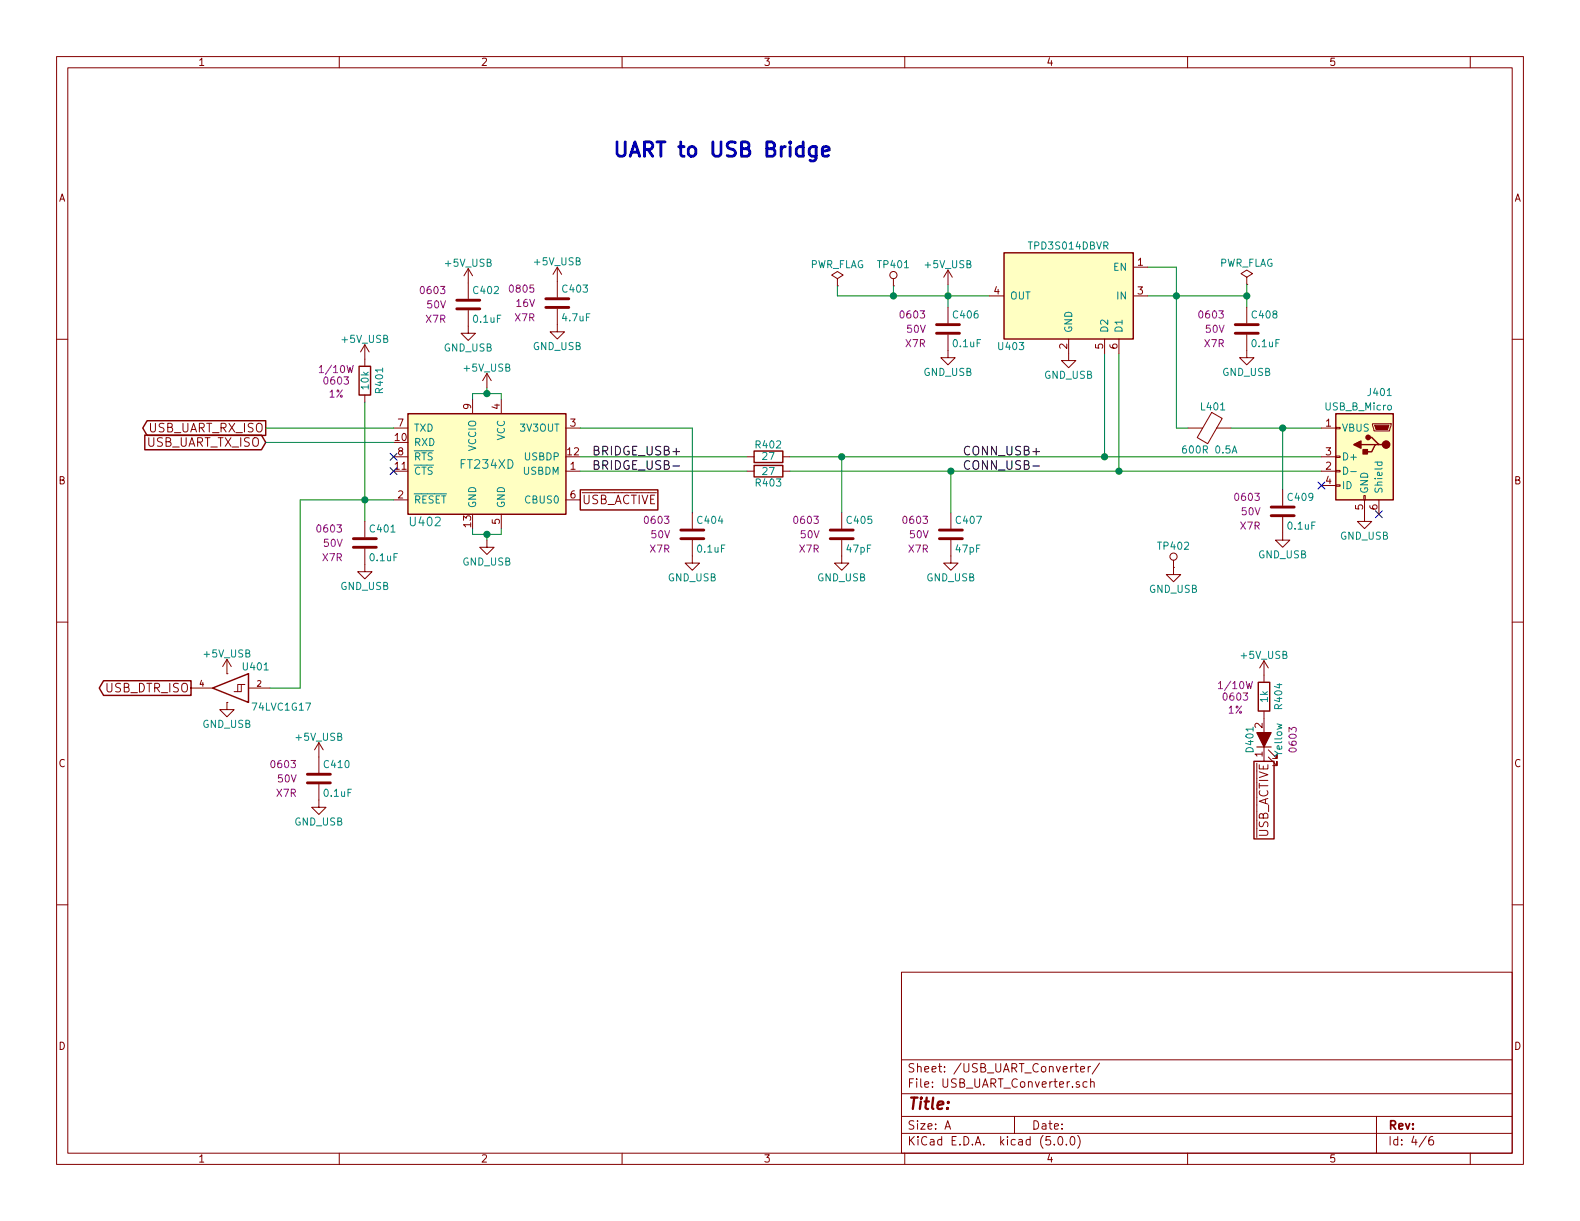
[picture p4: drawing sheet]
EESchema Schematic File Version 4
LIBS:mTouch_Test-cache
EELAYER 26 0
EELAYER END
$Descr A 11000 8500
encoding utf-8
Sheet 4 6
Title ""
Date ""
Rev ""
Comp ""
Comment1 ""
Comment2 ""
Comment3 ""
Comment4 ""
$EndDescr
Text GLabel 8800 5300 3    60   UnSpc ~ 0
~USB_ACTIVE
Wire Wire Line
	8190 2980 8270 2980
Wire Wire Line
	8190 1860 8190 2060
Wire Wire Line
	7990 2060 8190 2060
Wire Wire Line
	7990 1860 8190 1860
Connection ~ 8190 2060
Wire Wire Line
	7690 2460 7690 3180
Wire Wire Line
	7790 2460 7790 3280
Wire Wire Line
	8680 2060 8680 2140
Wire Wire Line
	6890 2060 6600 2060
Wire Wire Line
	6600 1980 6600 2060
Connection ~ 6600 2060
NoConn ~ 9600 3580
Wire Wire Line
	8190 2060 8190 2980
Wire Wire Line
	8190 2060 8680 2060
Wire Wire Line
	6600 2060 6600 2140
Text GLabel 1850 2980 0    60   Output ~ 0
USB_UART_RX_ISO
Text GLabel 1850 3080 0    60   Input ~ 0
USB_UART_TX_ISO
$Comp
L Custom_Library:FT234XD U402
U 1 1
P 3390 3230
F 0 "U402" H 3940 2830 60  0000 R CNN
F 1 "FT234XD" H 3390 3230 60  0000 C CNN
F 2 "Housings_DFN_QFN:DFN-12-1EP_3x3mm_Pitch0.45mm" H 3390 3630 60  0001 C CNN
F 3 "http://www.ftdichip.com/Support/Documents/DataSheets/ICs/DS_FT234XD.pdf" H 3390 3630 60  0001 C CNN
F 4 "768-1178-1-ND" H 4040 2930 60  0001 C CNN "Digi-Key PN"
	1    3390 3230
	-1   0    0    -1  
$EndComp
Wire Wire Line
	3390 2740 3290 2740
Wire Wire Line
	3290 2740 3290 2780
Wire Wire Line
	3390 2700 3390 2740
Wire Wire Line
	3390 2740 3490 2740
Wire Wire Line
	3490 2740 3490 2780
Connection ~ 3390 2740
Wire Wire Line
	7690 3180 9200 3180
$Comp
L Device:Ferrite_Bead L401
U 1 1
P 8420 2980
F 0 "L401" V 8270 3005 50  0000 C CNN
F 1 "600R 0.5A" V 8570 2980 50  0000 C CNN
F 2 "Inductors_SMD:L_0603" V 8350 2980 50  0001 C CNN
F 3 "~" H 8420 2980 50  0001 C CNN
F 4 "732-1593-1-ND" V 8420 2980 50  0001 C CNN "Digi-Key PN"
	1    8420 2980
	0    1    1    0   
$EndComp
Wire Wire Line
	8930 3410 8930 2980
Wire Wire Line
	8930 2980 8570 2980
Wire Wire Line
	7790 3280 9200 3280
Wire Wire Line
	8930 2980 9200 2980
Connection ~ 8930 2980
Wire Wire Line
	1850 2980 2740 2980
Wire Wire Line
	1850 3080 2740 3080
Text GLabel 4040 3480 2    60   UnSpc ~ 0
~USB_ACTIVE
Wire Wire Line
	4820 3570 4820 2980
Wire Wire Line
	4820 2980 4040 2980
NoConn ~ 2740 3180
NoConn ~ 2740 3280
$Comp
L Device:R R?
U 1 1
P 5350 3180
AR Path="/5A2D2FD2/5B526C2E" Ref="R?"  Part="1" 
AR Path="/5A0A8BD0/5B526C2E" Ref="R?"  Part="1" 
AR Path="/5B6F6CF0/5B526C2E" Ref="R402"  Part="1" 
F 0 "R402" V 5430 3180 50  0000 C CNN
F 1 "27" V 5350 3180 50  0000 C CNN
F 2 "Resistors_SMD:R_0603" V 5280 3180 50  0001 C CNN
F 3 "" V 5430 3180 50  0001 C CNN
F 4 "1%" V 5090 3180 50  0001 C CNN "Tolerance"
F 5 "1/10W" V 5250 3180 50  0001 C CNN "Wattage"
F 6 "0603" V 5170 3180 50  0001 C CNN "display_footprint"
F 7 "P27.0HCT-ND" H 0   0   50  0001 C CNN "Digi-Key PN"
	1    5350 3180
	0    -1   -1   0   
$EndComp
$Comp
L Device:R R?
U 1 1
P 5350 3280
AR Path="/5A2D2FD2/5B5274F9" Ref="R?"  Part="1" 
AR Path="/5A0A8BD0/5B5274F9" Ref="R?"  Part="1" 
AR Path="/5B6F6CF0/5B5274F9" Ref="R403"  Part="1" 
F 0 "R403" V 5430 3280 50  0000 C CNN
F 1 "27" V 5350 3280 50  0000 C CNN
F 2 "Resistors_SMD:R_0603" V 5280 3280 50  0001 C CNN
F 3 "" V 5430 3280 50  0001 C CNN
F 4 "1%" V 5090 3280 50  0001 C CNN "Tolerance"
F 5 "1/10W" V 5250 3280 50  0001 C CNN "Wattage"
F 6 "0603" V 5170 3280 50  0001 C CNN "display_footprint"
F 7 "P27.0HCT-ND" H 0   0   50  0001 C CNN "Digi-Key PN"
	1    5350 3280
	0    1    1    0   
$EndComp
Wire Wire Line
	5200 3180 4040 3180
Wire Wire Line
	5200 3280 4040 3280
Wire Wire Line
	3390 3760 3390 3720
Wire Wire Line
	3390 3720 3490 3720
Wire Wire Line
	3490 3720 3490 3680
Wire Wire Line
	3390 3720 3290 3720
Wire Wire Line
	3290 3720 3290 3680
Connection ~ 3390 3720
Wire Wire Line
	5500 3180 5860 3180
Connection ~ 7690 3180
Wire Wire Line
	7790 3280 6620 3280
Connection ~ 7790 3280
Wire Wire Line
	5860 3570 5860 3180
Connection ~ 5860 3180
Wire Wire Line
	5860 3180 7690 3180
Wire Wire Line
	6620 3570 6620 3280
Connection ~ 6620 3280
Wire Wire Line
	6620 3280 5500 3280
Wire Wire Line
	2740 3480 2540 3480
Wire Wire Line
	2540 3480 2540 3630
Wire Wire Line
	2540 2800 2540 3480
Connection ~ 2540 3480
Text GLabel 1330 4790 0    60   Output ~ 0
USB_DTR_ISO
$Comp
L Custom_Library:TP TP?
U 1 1
P 6220 1990
AR Path="/5A557C58/5B532D6D" Ref="TP?"  Part="1" 
AR Path="/5A0A8BD0/5B532D6D" Ref="TP?"  Part="1" 
AR Path="/5B6F6CF0/5B532D6D" Ref="TP401"  Part="1" 
F 0 "TP401" H 6220 2140 50  0000 C CNN
F 1 "TP" H 6220 2140 50  0001 C CNN
F 2 "Measurement_Points:Measurement_Point_Round-SMD-Pad_Small" H 6220 1990 60  0001 C CNN
F 3 "" H 6220 1990 60  0000 C CNN
	1    6220 1990
	1    0    0    -1  
$EndComp
Wire Wire Line
	6220 1990 6220 2060
Wire Wire Line
	6220 2060 6600 2060
$Comp
L Custom_Library:TP TP?
U 1 1
P 8170 3950
AR Path="/5A557C58/5B53630B" Ref="TP?"  Part="1" 
AR Path="/5A0A3EA5/5B53630B" Ref="TP?"  Part="1" 
AR Path="/5A0A8BD0/5B53630B" Ref="TP?"  Part="1" 
AR Path="/5B6F6CF0/5B53630B" Ref="TP402"  Part="1" 
F 0 "TP402" H 8170 4100 50  0000 C CNN
F 1 "TP" H 8170 4100 50  0001 C CNN
F 2 "Pin_Headers:Pin_Header_Straight_1x01_Pitch2.54mm" H 8170 3950 60  0001 C CNN
F 3 "" H 8170 3950 60  0000 C CNN
	1    8170 3950
	1    0    0    -1  
$EndComp
Wire Wire Line
	1880 4790 2090 4790
Wire Wire Line
	2090 4790 2090 3480
Wire Wire Line
	2090 3480 2540 3480
$Comp
L Custom_Library:74LVC1G17_Power U401
U 1 1
P 1580 4790
F 0 "U401" H 1480 4940 50  0000 R CNN
F 1 "74LVC1G17" H 1200 4660 50  0000 C CNN
F 2 "TO_SOT_Packages_SMD:SOT-363_SC-70-6" H 1580 4790 50  0001 C CNN
F 3 "http://www.ti.com/lit/sg/scyt129e/scyt129e.pdf" H 1580 4790 50  0001 C CNN
F 4 "296-16998-1-ND" H 1580 4790 50  0001 C CNN "Digi-Key PN"
	1    1580 4790
	-1   0    0    -1  
$EndComp
$Comp
L power:PWR_FLAG #FLG0401
U 1 1
P 8680 1980
F 0 "#FLG0401" H 8680 2055 50  0001 C CNN
F 1 "PWR_FLAG" H 8680 2130 50  0000 C CNN
F 2 "" H 8680 1980 50  0001 C CNN
F 3 "~" H 8680 1980 50  0001 C CNN
	1    8680 1980
	1    0    0    -1  
$EndComp
Wire Wire Line
	8680 1980 8680 2060
Connection ~ 8680 2060
$Comp
L Connector:USB_B_Micro J401
U 1 1
P 9500 3180
F 0 "J401" H 9300 3630 50  0000 L CNN
F 1 "USB_B_Micro" H 9300 3530 50  0000 L CNN
F 2 "Connectors_USB:USB_Micro-B_Wuerth-629105150521_CircularHoles" H 9650 3130 50  0001 C CNN
F 3 "~" H 9650 3130 50  0001 C CNN
F 4 "732-5960-1-ND" H 9500 3180 50  0001 C CNN "Digi-Key PN"
	1    9500 3180
	-1   0    0    -1  
$EndComp
NoConn ~ 9200 3380
Text Notes 4260 1110 0    100  ~ 20
UART to USB Bridge
Text Label 4120 3180 0    60   ~ 0
BRIDGE_USB+
Text Label 4120 3280 0    60   ~ 0
BRIDGE_USB-
Text Label 6700 3180 0    60   ~ 0
CONN_USB+
Text Label 6700 3280 0    60   ~ 0
CONN_USB-
$Comp
L Custom_Library:TPD3S014DBVR U403
U 1 1
P 7440 2060
F 0 "U403" H 7740 1710 50  0000 L CNN
F 1 "TPD3S014DBVR" H 7440 2410 50  0000 C CNN
F 2 "TO_SOT_Packages_SMD:SOT-23-6" H 7590 1510 50  0001 L CNN
F 3 "http://www.ti.com/lit/ds/symlink/tpd3s014.pdf" H 7590 1310 50  0001 L CNN
F 4 "296-38835-1-ND" H 7590 1410 50  0001 L CNN "Digi-Key PN"
	1    7440 2060
	-1   0    0    -1  
$EndComp
$Comp
L Custom_Library:C_Custom C406
U 1 1
P 6600 2290
F 0 "C406" H 6625 2390 50  0000 L CNN
F 1 "0.1uF" H 6625 2190 50  0000 L CNN
F 2 "Capacitors_SMD:C_0603" H 6638 2140 50  0001 C CNN
F 3 "" H 6625 2390 50  0001 C CNN
F 4 "0603" H 6450 2390 50  0000 R CNN "display_footprint"
F 5 "50V" H 6450 2290 50  0000 R CNN "Voltage"
F 6 "X7R" H 6450 2190 50  0000 R CNN "Dielectric"
F 7 "399-6856-1-ND" H 7025 2790 60  0001 C CNN "Digi-Key PN"
	1    6600 2290
	1    0    0    -1  
$EndComp
$Comp
L Custom_Library:GND_USB #PWR0416
U 1 1
P 7440 2460
F 0 "#PWR0416" H 7440 2210 50  0001 C CNN
F 1 "GND_USB" H 7440 2310 50  0000 C CNN
F 2 "" H 7440 2460 50  0001 C CNN
F 3 "" H 7440 2460 50  0001 C CNN
	1    7440 2460
	1    0    0    -1  
$EndComp
$Comp
L Custom_Library:GND_USB #PWR0414
U 1 1
P 6600 2440
F 0 "#PWR0414" H 6600 2190 50  0001 C CNN
F 1 "GND_USB" H 6600 2290 50  0000 C CNN
F 2 "" H 6600 2440 50  0001 C CNN
F 3 "" H 6600 2440 50  0001 C CNN
	1    6600 2440
	1    0    0    -1  
$EndComp
$Comp
L Custom_Library:+5V_USB #PWR0413
U 1 1
P 6600 1980
F 0 "#PWR0413" H 6600 1830 50  0001 C CNN
F 1 "+5V_USB" H 6600 2120 50  0000 C CNN
F 2 "" H 6600 1980 50  0001 C CNN
F 3 "" H 6600 1980 50  0001 C CNN
	1    6600 1980
	1    0    0    -1  
$EndComp
$Comp
L Custom_Library:C_Custom C408
U 1 1
P 8680 2290
F 0 "C408" H 8705 2390 50  0000 L CNN
F 1 "0.1uF" H 8705 2190 50  0000 L CNN
F 2 "Capacitors_SMD:C_0603" H 8718 2140 50  0001 C CNN
F 3 "" H 8705 2390 50  0001 C CNN
F 4 "0603" H 8530 2390 50  0000 R CNN "display_footprint"
F 5 "50V" H 8530 2290 50  0000 R CNN "Voltage"
F 6 "X7R" H 8530 2190 50  0000 R CNN "Dielectric"
F 7 "399-6856-1-ND" H 9105 2790 60  0001 C CNN "Digi-Key PN"
	1    8680 2290
	1    0    0    -1  
$EndComp
$Comp
L Custom_Library:GND_USB #PWR0418
U 1 1
P 8680 2440
F 0 "#PWR0418" H 8680 2190 50  0001 C CNN
F 1 "GND_USB" H 8680 2290 50  0000 C CNN
F 2 "" H 8680 2440 50  0001 C CNN
F 3 "" H 8680 2440 50  0001 C CNN
	1    8680 2440
	1    0    0    -1  
$EndComp
$Comp
L Custom_Library:GND_USB #PWR0421
U 1 1
P 9500 3580
F 0 "#PWR0421" H 9500 3330 50  0001 C CNN
F 1 "GND_USB" H 9500 3430 50  0000 C CNN
F 2 "" H 9500 3580 50  0001 C CNN
F 3 "" H 9500 3580 50  0001 C CNN
	1    9500 3580
	1    0    0    -1  
$EndComp
$Comp
L Custom_Library:C_Custom C409
U 1 1
P 8930 3560
F 0 "C409" H 8955 3660 50  0000 L CNN
F 1 "0.1uF" H 8955 3460 50  0000 L CNN
F 2 "Capacitors_SMD:C_0603" H 8968 3410 50  0001 C CNN
F 3 "" H 8955 3660 50  0001 C CNN
F 4 "0603" H 8780 3660 50  0000 R CNN "display_footprint"
F 5 "50V" H 8780 3560 50  0000 R CNN "Voltage"
F 6 "X7R" H 8780 3460 50  0000 R CNN "Dielectric"
F 7 "399-6856-1-ND" H 9355 4060 60  0001 C CNN "Digi-Key PN"
	1    8930 3560
	1    0    0    -1  
$EndComp
$Comp
L Custom_Library:GND_USB #PWR0420
U 1 1
P 8930 3710
F 0 "#PWR0420" H 8930 3460 50  0001 C CNN
F 1 "GND_USB" H 8930 3560 50  0000 C CNN
F 2 "" H 8930 3710 50  0001 C CNN
F 3 "" H 8930 3710 50  0001 C CNN
	1    8930 3710
	1    0    0    -1  
$EndComp
$Comp
L Custom_Library:GND_USB #PWR0417
U 1 1
P 8170 3950
F 0 "#PWR0417" H 8170 3700 50  0001 C CNN
F 1 "GND_USB" H 8170 3800 50  0000 C CNN
F 2 "" H 8170 3950 50  0001 C CNN
F 3 "" H 8170 3950 50  0001 C CNN
	1    8170 3950
	1    0    0    -1  
$EndComp
$Comp
L Custom_Library:+5V_USB #PWR0407
U 1 1
P 3390 2700
F 0 "#PWR0407" H 3390 2550 50  0001 C CNN
F 1 "+5V_USB" H 3390 2840 50  0000 C CNN
F 2 "" H 3390 2700 50  0001 C CNN
F 3 "" H 3390 2700 50  0001 C CNN
	1    3390 2700
	1    0    0    -1  
$EndComp
$Comp
L Custom_Library:GND_USB #PWR0408
U 1 1
P 3390 3760
F 0 "#PWR0408" H 3390 3510 50  0001 C CNN
F 1 "GND_USB" H 3390 3610 50  0000 C CNN
F 2 "" H 3390 3760 50  0001 C CNN
F 3 "" H 3390 3760 50  0001 C CNN
	1    3390 3760
	1    0    0    -1  
$EndComp
$Comp
L Custom_Library:C_Custom C405
U 1 1
P 5860 3720
F 0 "C405" H 5885 3820 50  0000 L CNN
F 1 "47pF" H 5885 3620 50  0000 L CNN
F 2 "Capacitors_SMD:C_0603" H 5898 3570 50  0001 C CNN
F 3 "" H 5885 3820 50  0001 C CNN
F 4 "0603" H 5710 3820 50  0000 R CNN "display_footprint"
F 5 "50V" H 5710 3720 50  0000 R CNN "Voltage"
F 6 "X7R" H 5710 3620 50  0000 R CNN "Dielectric"
F 7 "478-3692-1-ND" H 6285 4220 60  0001 C CNN "Digi-Key PN"
	1    5860 3720
	1    0    0    -1  
$EndComp
$Comp
L Custom_Library:GND_USB #PWR0412
U 1 1
P 5860 3870
F 0 "#PWR0412" H 5860 3620 50  0001 C CNN
F 1 "GND_USB" H 5860 3720 50  0000 C CNN
F 2 "" H 5860 3870 50  0001 C CNN
F 3 "" H 5860 3870 50  0001 C CNN
	1    5860 3870
	1    0    0    -1  
$EndComp
$Comp
L Custom_Library:C_Custom C407
U 1 1
P 6620 3720
F 0 "C407" H 6645 3820 50  0000 L CNN
F 1 "47pF" H 6645 3620 50  0000 L CNN
F 2 "Capacitors_SMD:C_0603" H 6658 3570 50  0001 C CNN
F 3 "" H 6645 3820 50  0001 C CNN
F 4 "0603" H 6470 3820 50  0000 R CNN "display_footprint"
F 5 "50V" H 6470 3720 50  0000 R CNN "Voltage"
F 6 "X7R" H 6470 3620 50  0000 R CNN "Dielectric"
F 7 "478-3692-1-ND" H 7045 4220 60  0001 C CNN "Digi-Key PN"
	1    6620 3720
	1    0    0    -1  
$EndComp
$Comp
L Custom_Library:GND_USB #PWR0415
U 1 1
P 6620 3870
F 0 "#PWR0415" H 6620 3620 50  0001 C CNN
F 1 "GND_USB" H 6620 3720 50  0000 C CNN
F 2 "" H 6620 3870 50  0001 C CNN
F 3 "" H 6620 3870 50  0001 C CNN
	1    6620 3870
	1    0    0    -1  
$EndComp
$Comp
L Custom_Library:C_Custom C404
U 1 1
P 4820 3720
F 0 "C404" H 4845 3820 50  0000 L CNN
F 1 "0.1uF" H 4845 3620 50  0000 L CNN
F 2 "Capacitors_SMD:C_0603" H 4858 3570 50  0001 C CNN
F 3 "" H 4845 3820 50  0001 C CNN
F 4 "0603" H 4670 3820 50  0000 R CNN "display_footprint"
F 5 "50V" H 4670 3720 50  0000 R CNN "Voltage"
F 6 "X7R" H 4670 3620 50  0000 R CNN "Dielectric"
F 7 "399-6856-1-ND" H 5245 4220 60  0001 C CNN "Digi-Key PN"
	1    4820 3720
	1    0    0    -1  
$EndComp
$Comp
L Custom_Library:GND_USB #PWR0411
U 1 1
P 4820 3870
F 0 "#PWR0411" H 4820 3620 50  0001 C CNN
F 1 "GND_USB" H 4820 3720 50  0000 C CNN
F 2 "" H 4820 3870 50  0001 C CNN
F 3 "" H 4820 3870 50  0001 C CNN
	1    4820 3870
	1    0    0    -1  
$EndComp
$Comp
L Custom_Library:GND_USB #PWR0402
U 1 1
P 1580 4890
F 0 "#PWR0402" H 1580 4640 50  0001 C CNN
F 1 "GND_USB" H 1580 4740 50  0000 C CNN
F 2 "" H 1580 4890 50  0001 C CNN
F 3 "" H 1580 4890 50  0001 C CNN
	1    1580 4890
	1    0    0    -1  
$EndComp
$Comp
L Custom_Library:+5V_USB #PWR0401
U 1 1
P 1580 4690
F 0 "#PWR0401" H 1580 4540 50  0001 C CNN
F 1 "+5V_USB" H 1580 4830 50  0000 C CNN
F 2 "" H 1580 4690 50  0001 C CNN
F 3 "" H 1580 4690 50  0001 C CNN
	1    1580 4690
	1    0    0    -1  
$EndComp
$Comp
L Custom_Library:C_Custom C401
U 1 1
P 2540 3780
F 0 "C401" H 2565 3880 50  0000 L CNN
F 1 "0.1uF" H 2565 3680 50  0000 L CNN
F 2 "Capacitors_SMD:C_0603" H 2578 3630 50  0001 C CNN
F 3 "" H 2565 3880 50  0001 C CNN
F 4 "0603" H 2390 3880 50  0000 R CNN "display_footprint"
F 5 "50V" H 2390 3780 50  0000 R CNN "Voltage"
F 6 "X7R" H 2390 3680 50  0000 R CNN "Dielectric"
F 7 "399-6856-1-ND" H 2965 4280 60  0001 C CNN "Digi-Key PN"
	1    2540 3780
	1    0    0    -1  
$EndComp
$Comp
L Custom_Library:GND_USB #PWR0404
U 1 1
P 2540 3930
F 0 "#PWR0404" H 2540 3680 50  0001 C CNN
F 1 "GND_USB" H 2540 3780 50  0000 C CNN
F 2 "" H 2540 3930 50  0001 C CNN
F 3 "" H 2540 3930 50  0001 C CNN
	1    2540 3930
	1    0    0    -1  
$EndComp
$Comp
L Custom_Library:R_Custom R401
U 1 1
P 2540 2650
F 0 "R401" V 2640 2650 50  0000 C CNN
F 1 "10k" V 2540 2650 50  0000 C CNN
F 2 "Resistors_SMD:R_0603" H 2540 2650 50  0001 C CNN
F 3 "" H 2540 2650 50  0001 C CNN
F 4 "0603" H 2341 2650 50  0000 C CNN "display_footprint"
F 5 "1%" H 2341 2559 50  0000 C CNN "Tolerance"
F 6 "1/10W" H 2340 2730 50  0000 C CNN "Wattage"
F 7 "RHM10KADCT-ND" H 2840 3050 60  0001 C CNN "Digi-Key PN"
	1    2540 2650
	1    0    0    -1  
$EndComp
$Comp
L Custom_Library:+5V_USB #PWR0403
U 1 1
P 2540 2500
F 0 "#PWR0403" H 2540 2350 50  0001 C CNN
F 1 "+5V_USB" H 2540 2640 50  0000 C CNN
F 2 "" H 2540 2500 50  0001 C CNN
F 3 "" H 2540 2500 50  0001 C CNN
	1    2540 2500
	1    0    0    -1  
$EndComp
$Comp
L Custom_Library:LED_ALT_Custom D401
U 1 1
P 8800 5150
F 0 "D401" H 8800 5250 50  0000 C CNN
F 1 "Yellow" H 8800 5050 50  0000 C CNN
F 2 "LEDs:LED_0603" H 8800 5150 50  0001 C CNN
F 3 "" H 8800 5150 50  0001 C CNN
F 4 "0603" H 8800 4950 50  0000 C CNN "display_footprint"
F 5 "511-1305-1-ND" H 9000 5450 60  0001 C CNN "Digi-Key PN"
	1    8800 5150
	0    -1   -1   0   
$EndComp
$Comp
L Custom_Library:C_Custom C402
U 1 1
P 3260 2120
F 0 "C402" H 3285 2220 50  0000 L CNN
F 1 "0.1uF" H 3285 2020 50  0000 L CNN
F 2 "Capacitors_SMD:C_0603" H 3298 1970 50  0001 C CNN
F 3 "" H 3285 2220 50  0001 C CNN
F 4 "0603" H 3110 2220 50  0000 R CNN "display_footprint"
F 5 "50V" H 3110 2120 50  0000 R CNN "Voltage"
F 6 "X7R" H 3110 2020 50  0000 R CNN "Dielectric"
F 7 "399-6856-1-ND" H 3685 2620 60  0001 C CNN "Digi-Key PN"
	1    3260 2120
	1    0    0    -1  
$EndComp
$Comp
L Custom_Library:GND_USB #PWR0406
U 1 1
P 3260 2270
F 0 "#PWR0406" H 3260 2020 50  0001 C CNN
F 1 "GND_USB" H 3260 2120 50  0000 C CNN
F 2 "" H 3260 2270 50  0001 C CNN
F 3 "" H 3260 2270 50  0001 C CNN
	1    3260 2270
	1    0    0    -1  
$EndComp
$Comp
L Custom_Library:+5V_USB #PWR0405
U 1 1
P 3260 1970
F 0 "#PWR0405" H 3260 1820 50  0001 C CNN
F 1 "+5V_USB" H 3260 2110 50  0000 C CNN
F 2 "" H 3260 1970 50  0001 C CNN
F 3 "" H 3260 1970 50  0001 C CNN
	1    3260 1970
	1    0    0    -1  
$EndComp
$Comp
L Custom_Library:C_Custom C403
U 1 1
P 3880 2110
F 0 "C403" H 3905 2210 50  0000 L CNN
F 1 "4.7uF" H 3905 2010 50  0000 L CNN
F 2 "Capacitors_SMD:C_0805" H 3918 1960 50  0001 C CNN
F 3 "" H 3905 2210 50  0001 C CNN
F 4 "0805" H 3730 2210 50  0000 R CNN "display_footprint"
F 5 "16V" H 3730 2110 50  0000 R CNN "Voltage"
F 6 "X7R" H 3730 2010 50  0000 R CNN "Dielectric"
F 7 "445-6969-1-ND" H 4305 2610 60  0001 C CNN "Digi-Key PN"
	1    3880 2110
	1    0    0    -1  
$EndComp
$Comp
L Custom_Library:GND_USB #PWR0410
U 1 1
P 3880 2260
F 0 "#PWR0410" H 3880 2010 50  0001 C CNN
F 1 "GND_USB" H 3880 2110 50  0000 C CNN
F 2 "" H 3880 2260 50  0001 C CNN
F 3 "" H 3880 2260 50  0001 C CNN
	1    3880 2260
	1    0    0    -1  
$EndComp
$Comp
L Custom_Library:+5V_USB #PWR0409
U 1 1
P 3880 1960
F 0 "#PWR0409" H 3880 1810 50  0001 C CNN
F 1 "+5V_USB" H 3880 2100 50  0000 C CNN
F 2 "" H 3880 1960 50  0001 C CNN
F 3 "" H 3880 1960 50  0001 C CNN
	1    3880 1960
	1    0    0    -1  
$EndComp
$Comp
L Custom_Library:R_Custom R404
U 1 1
P 8800 4850
F 0 "R404" V 8900 4850 50  0000 C CNN
F 1 "1k" V 8800 4850 50  0000 C CNN
F 2 "Resistors_SMD:R_0603" H 8800 4850 50  0001 C CNN
F 3 "" H 8800 4850 50  0001 C CNN
F 4 "0603" H 8601 4850 50  0000 C CNN "display_footprint"
F 5 "1%" H 8601 4759 50  0000 C CNN "Tolerance"
F 6 "1/10W" H 8600 4930 50  0000 C CNN "Wattage"
F 7 "YAG2323CT-ND" H 9100 5250 60  0001 C CNN "Digi-Key PN"
	1    8800 4850
	1    0    0    -1  
$EndComp
$Comp
L Custom_Library:+5V_USB #PWR0419
U 1 1
P 8800 4700
F 0 "#PWR0419" H 8800 4550 50  0001 C CNN
F 1 "+5V_USB" H 8800 4840 50  0000 C CNN
F 2 "" H 8800 4700 50  0001 C CNN
F 3 "" H 8800 4700 50  0001 C CNN
	1    8800 4700
	1    0    0    -1  
$EndComp
$Comp
L power:PWR_FLAG #FLG0101
U 1 1
P 5830 1990
F 0 "#FLG0101" H 5830 2065 50  0001 C CNN
F 1 "PWR_FLAG" H 5830 2140 50  0000 C CNN
F 2 "" H 5830 1990 50  0001 C CNN
F 3 "~" H 5830 1990 50  0001 C CNN
	1    5830 1990
	1    0    0    -1  
$EndComp
Wire Wire Line
	5830 1990 5830 2060
Wire Wire Line
	5830 2060 6220 2060
Connection ~ 6220 2060
$Comp
L Custom_Library:C_Custom C410
U 1 1
P 2220 5420
F 0 "C410" H 2245 5520 50  0000 L CNN
F 1 "0.1uF" H 2245 5320 50  0000 L CNN
F 2 "Capacitors_SMD:C_0603" H 2258 5270 50  0001 C CNN
F 3 "" H 2245 5520 50  0001 C CNN
F 4 "0603" H 2070 5520 50  0000 R CNN "display_footprint"
F 5 "50V" H 2070 5420 50  0000 R CNN "Voltage"
F 6 "X7R" H 2070 5320 50  0000 R CNN "Dielectric"
F 7 "399-6856-1-ND" H 2645 5920 60  0001 C CNN "Digi-Key PN"
	1    2220 5420
	1    0    0    -1  
$EndComp
$Comp
L Custom_Library:GND_USB #PWR0423
U 1 1
P 2220 5570
F 0 "#PWR0423" H 2220 5320 50  0001 C CNN
F 1 "GND_USB" H 2220 5420 50  0000 C CNN
F 2 "" H 2220 5570 50  0001 C CNN
F 3 "" H 2220 5570 50  0001 C CNN
	1    2220 5570
	1    0    0    -1  
$EndComp
$Comp
L Custom_Library:+5V_USB #PWR0422
U 1 1
P 2220 5270
F 0 "#PWR0422" H 2220 5120 50  0001 C CNN
F 1 "+5V_USB" H 2220 5410 50  0000 C CNN
F 2 "" H 2220 5270 50  0001 C CNN
F 3 "" H 2220 5270 50  0001 C CNN
	1    2220 5270
	1    0    0    -1  
$EndComp
$EndSCHEMATC
